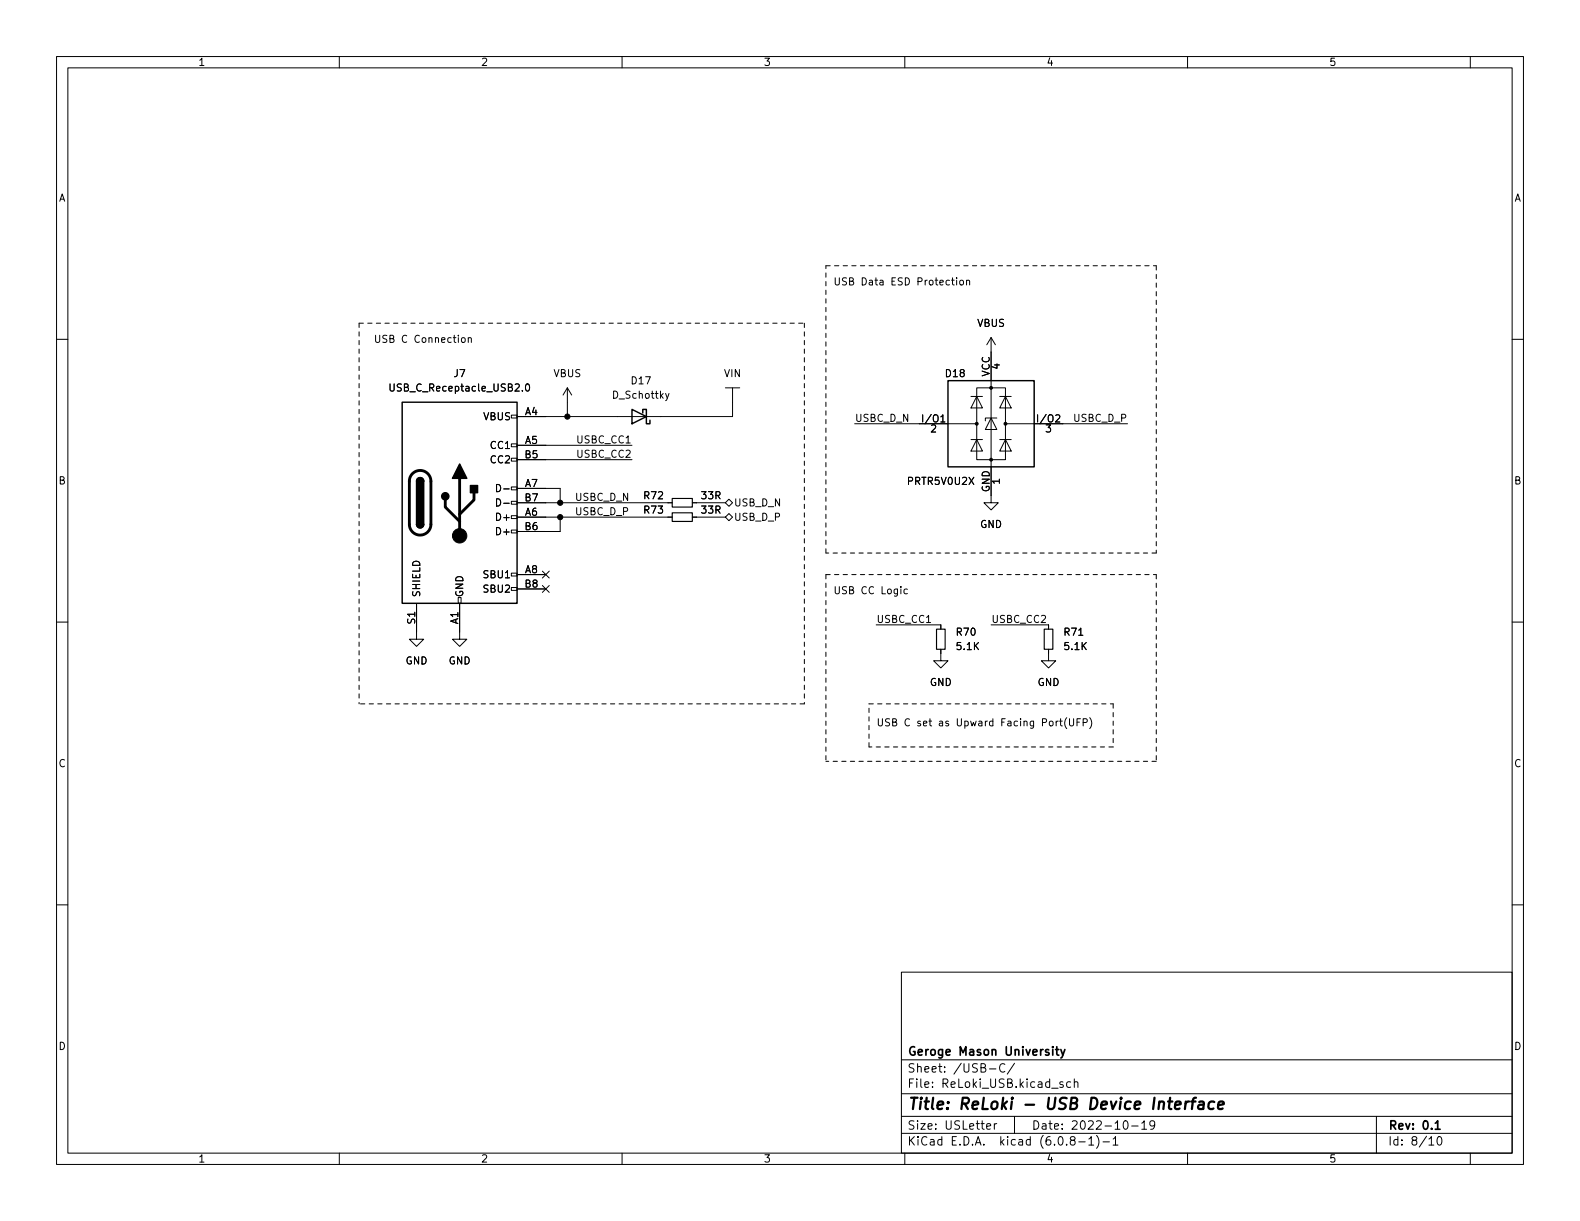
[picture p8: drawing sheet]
<svg xmlns="http://www.w3.org/2000/svg" width="279mm" height="216mm" viewBox="0 0 279 216" stroke-linecap="round" stroke-linejoin="round" font-family="sans-serif">
<g fill="none" stroke="#000" stroke-width=".18">
<path d="M10 10h259.4v195.9h-259.4zM12 12h255.4v191.9h-255.4zM60 10v2M110 10v2M160 10v2M210 10v2M260 10v2M10 60h2M81.7 59.8l.3-.1 .3 .2v.4l-.3 .3-.3-.1-.1-.2zM82.8 59.8l.2-.1 .3 .1 .1 .8M82.8 59.7v.9M168.3 49.5h.4"/>
<path d="M168.4 49.1v1.1l.3 .2M169.2 49.1v.1M169.2 49.5v.9M169.8 49.6l.3-.1 .3 .3v.3l-.3 .3-.3-.1-.1-.2zM170.9 49.7l.2-.2 .3 .1 .1 .8M170.9 49.5v.9M175.3 59.7v29.2h1.2l-1.2 1.3-1.3-1.3h1.3M175.3 59.7l-.8 1.3M175.3 59.7l.7 1.3M267.4 60h2M69 67.9v1l.2 .3h.3l.2-.3v-1M90.4 78.5h1v.5h-1z"/>
<path d="M90.4 73.4h1v.5h-1zM91.4 78.7h20.4M93 68l.2-.1a.68 .68 0 0 1 .5 .6 .68 .68 0 0 1-.5 .7l-.2-.2-.1-.3zM100.3 68.6l-.7 1.3M100.3 68.6v5.1M100.3 68.6l.8 1.3M118.3 69.6l-.4 1.1-.2 .1M128.3 68.6h2.5M129.5 68.6v5.1h-38.1M151.1 74.9h21.6M166.4 74.6h.7M171.7 77.7h2"/>
<path d="M171.7 70.1h2M172.7 68.6h5.1v12.7h-5.1zM172.7 77.7l1 2.1h-2zM172.7 70.1l1 2h-2zM175.3 73.9l1 2h-2.1zM176.3 73.9h-2.1v.5M176.8 77.7h2M176.8 70.1h2M177.8 77.7l1 2.1h-2zM177.8 70.1l1 2h-2zM177.8 74.9h21.6M87.8 85.7a.64 .64 0 0 1 .7 .6 .64 .64 0 0 1-.7 .6z"/>
<path d="M87.8 88.2a.64 .64 0 0 1 .7 .6 .64 .64 0 0 1-.7 .7zM90.4 93.7h1v.5h-1zM90.4 91.2h1v.5h-1zM90.4 88.6h1v.6h-1zM90.4 86.1h1v.5h-1zM90.4 81h1v.5h-1zM91.4 91.4h27.5M91.4 86.4h7.7v2.5M91.4 81.3h20.4M91.4 88.9h27.5M99.1 91.4v2.6h-7.7M122.4 91.4h5.9"/>
<path d="M122.4 88.9h5.9M128.3 91.4l.6-.6 .6 .6-.6 .7zM128.3 88.9l.6-.6 .6 .6-.6 .6zM10 110h2M73.7 106.7v6.3h1.2l-1.2 1.3-1.3-1.3h1.3M81 105.7h.5v1h-.5zM81.3 106.7v6.3h1.2l-1.2 1.3-1.3-1.3h1.3M90.4 103.9h1v.5h-1zM90.4 101.3h1v.6h-1zM91.4 101.6h5.1M91.4 104.1h5.1M95.9 101l1.2 1.2"/>
<path d="M95.9 103.5l1.2 1.2M97.1 101l-1.2 1.2M97.1 103.5l-1.2 1.2M154.9 110.5h11.5v.8M159.3 103.7v.2M160.5 104.2h-.4l-.2 .2 .1 .5h.5M166.4 114.8v2h1.2l-1.2 1.3-1.3-1.3h1.3M175.3 110.5h10.1v.8M185.4 114.8v2h1.3l-1.3 1.3-1.3-1.3h1.3M267.4 110h2M187.1 127.5l-.3 .3M187.4 127.5h.5"/>
<path d="M187.6 127.1v1.1l.3 .2M188.6 126.9a1.46 1.46 0 0 0 0 1.9M189.1 127.1v1l.3 .3h.2l.3-.3v-1M190.5 127.7h.4M191.1 127.1h-.6v1.3M191.5 127.8l.6-.1 .2-.2-.1-.3-.7-.1v1.3M192.7 126.9a1.46 1.46 0 0 1 0 1.9M10 160h2M267.4 160h2M159.4 171.9h108v32h-108zM159.4 197.4h108M159.4 193.4h108"/>
<path d="M159.4 187.4h108M174.5 199.2l.7-.2-.1-.3h-.4l-.2 .2v.7h.6M175 189h1.1M175.8 198.7v1M176.3 198.7h-.3l-.2 .3M177.7 188.2a.6 .6 0 0 0-.8 0 .6 .6 0 0 0-.1 .7 .56 .56 0 0 0 .3 .6 .56 .56 0 0 0 .6-.1M179.4 197.4v3M179.4 188l-1.3 1.9M188 191.4l-.4-.1-.2 .2 .1 .2 .5 .2v.3h-.6M189.3 191.4l-.4-.1-.3 .3v.4l.2 .2h.5M190 191.4l.2-.1 .3 .1 .1 .9M190 190.8v1.5"/>
<path d="M198.8 198.2h.2a.81 .81 0 0 1 .6 .6 .81 .81 0 0 1-.3 .8l-.2 .1a.81 .81 0 0 1-.6-.6 .81 .81 0 0 1 .3-.9zM200.1 199.1h1.2M201.9 198.6l.4-.4v1.5M201.9 199.7h.9M204.2 198.8l-.3 .3-.4-.1-.2-.2 .2-.6h.4l.2 .1a.99 .99 0 0 1-.3 1.4h-.3M243.4 197.4v6.5M60 203.9v2M110 203.9v2M159.4 200.4h108M160 203.9v2M189.5 201.6l-.2-.3v-.2l.2-.1h.5l.1 .3-.1 .2-.6 .2-.1 .2v.4l.2 .2 .5-.1 .1-.2-.1-.4-.2-.2M190.8 201.9h1.1"/>
<path d="M192.5 201.4l.5-.4v1.5M192.5 202.5h.9M193.9 200.8a1.72 1.72 0 0 1 0 2.2M195 201.9h1.2M196.8 201.4l.5-.4v1.5M196.8 202.5h.9M210 203.9v2M252.7 201.4l.4-.4v1.5M252.7 202.5h.8M254.3 201h.2a.81 .81 0 0 1 .6 .6 .81 .81 0 0 1-.3 .8l-.2 .1a.81 .81 0 0 1-.6-.6 .81 .81 0 0 1 .3-.9zM260 203.9v2"/>
</g>
<path d="M186.7 185.6h.5M186.9 185.1v1.3l.3 .2M187.6 185.6l.4 1M188.3 185.6l-.5 1.3-.2 .2M253.8 198.6l.4-.4v1.5M253.8 199.7h.9" fill="none" stroke="#000" stroke-width=".3"/>
<path d="M207.8 195.4l1-.2-.1-.3-.1-.1-.6 .1-.2 .9 .2 .3 .6-.1M209.7 194.8l-.2 1.3M210.3 194.8l-.4 .1-.3 .3M210.6 194.8h.8M211.5 194.1l-.4 .1-.1 .2-.2 1.7M212.1 194.9l.2-.1 .5 .1v1.2M212.9 195.2l-.7 .1a.4 .4 0 0 0-.3 .4 .4 .4 0 0 0 .2 .4l.7-.1M214.7 194.9a.66 .66 0 0 0-1 .3v.5l.1 .3 .2 .1 .6-.1M215.4 195.4l1-.2v-.3l-.2-.1-.6 .1-.2 .9 .2 .3 .6-.1" fill="none" stroke="#000" stroke-width=".4"/>
<path d="M118.9 88.1h3.5v1.6h-3.5zM118.9 90.7h3.5v1.5h-3.5zM165.6 111.3h1.5v3.5h-1.5zM184.7 111.3h1.5v3.5h-1.5z" fill="none" stroke="#000" stroke-width=".2"/>
<path d="M71.1 71.1h20.3v35.6h-20.3zM111.8 72.4l2.5 1.3-2.5 1.2zM113.7 73v-.6h.6v2.5h.6v-.6M167.6 67.3h15.3v15.3h-15.3zM73.7 92.7a.64 .64 0 0 0 .6 .6 .64 .64 0 0 0 .6-.6M73.7 85.1a.64 .64 0 0 1 .6-.6 .64 .64 0 0 1 .6 .6" fill="none" stroke="#000" stroke-width=".25"/>
<path d="M72.9 83.7a1.91 1.91 0 0 1 2.1-.4 1.91 1.91 0 0 1 1.2 1.8v7.6a1.91 1.91 0 0 1-1.9 1.9 1.91 1.91 0 0 1-1.9-1.9v-7.8l.2-.6zM78.7 88.4v1.3l2.6 2.5M81.3 84.6v10.1M83.8 87.1v1.3l-2.5 2.5" fill="none" stroke="#000" stroke-width=".51"/>
<g fill="#000" stroke="#000" stroke-width=".25">
<path d="M73.7 92.7h1.2a.64 .64 0 0 1-.6 .6 .64 .64 0 0 1-.6-.6zM73.7 85.1h1.2v7.6h-1.2zM73.8 84.6a.64 .64 0 0 1 .7-.1 .64 .64 0 0 1 .4 .6h-1.2zM81.3 82l1.2 2.6h-2.5zM83.2 85.9h1.3v1.2h-1.3z"/>
<circle cx="78.7" cy="87.8" r=".63"/>
</g>
<g fill="#000" stroke="#000" stroke-width=".18">
<circle cx="100.3" cy="73.7" r=".46"/>
<circle cx="172.7" cy="74.9" r=".25"/>
<circle cx="175.3" cy="68.6" r=".25"/>
<circle cx="177.8" cy="74.9" r=".25"/>
<circle cx="81.3" cy="94.7" r="1.27"/>
<circle cx="99.1" cy="91.4" r=".46"/>
<circle cx="99.1" cy="88.9" r=".46"/>
<circle cx="175.3" cy="81.3" r=".25"/>
</g>
<g fill="none" stroke="#000" stroke-width=".18" stroke-dasharray=".8 .8">
<path d="M63.5 57.2h78.7M63.5 57.2v67.3M142.2 57.2v67.3M146 47h58.5M204.5 47v50.8M146 97.8v-50.8M204.5 97.8h-58.5M146 101.6v33M146 101.6h58.5M204.5 101.6v33M142.2 124.5h-78.7M153.7 124.5h43.1"/>
<path d="M153.7 132.1v-7.6M196.8 124.5v7.6M196.8 132.1h-43.1M204.5 134.6h-58.5"/>
</g>
<text font-size="2.8" x="160.4" y="196.2">Title: ReLoki - USB Device Interface</text>
<g font-size="2.1">
<text x="160.4" y="189.7">Sheet: /USB-C/</text>
<text x="160.4" y="186.7">Geroge Mason University</text>
<text x="160.4" y="192.4">File: ReLoki_USB.kicad_sch</text>
<text x="160.4" y="202.5">KiCad E.D.A. kicad (6.0.8-1)-1</text>
<text x="160.4" y="199.7">Size: USLetter</text>
<text x="182.4" y="199.7">Date: 2022-10-19</text>
<text x="245.4" y="199.7">Rev: 0.1</text>
<text x="245.4" y="202.5">Id: 8/10</text>
</g>
<g font-size="1.8">
<text x="35" y="11.6">1</text>
<text x="85" y="11.6">2</text>
<text x="135" y="11.6">3</text>
<text x="185" y="11.6">4</text>
<text x="235" y="11.6">5</text>
<text x="10.3" y="35.6">A</text>
<text x="267.7" y="35.6">A</text>
<text x="147.3" y="50.5">USB Data ESD Protection</text>
<text x="172.8" y="57.8">VBUS</text>
<text x="66" y="60.6">USB C Connection</text>
<text x="176.8" y="65.3" transform="rotate(-90 176.8 65.3)">4</text>
<text x="69.5" y="69.2">USB_C_Receptacle_USB2.0</text>
<text x="80.3" y="66.7">J7</text>
<text x="97.9" y="66.7">VBUS</text>
<text x="108.5" y="70.5">D_Schottky</text>
<text x="111.7" y="67.9">D17</text>
<text x="128.1" y="66.7">VIN</text>
<text x="167.3" y="66.7">D18</text>
<text x="175" y="66.6" transform="rotate(-90 175 66.6)">VCC</text>
<text x="85.5" y="74.3">VBUS</text>
<text x="92.8" y="73.4">A4</text>
<text x="151.1" y="74.6">USBC_D_N</text>
<text x="163.4" y="74.7">I/O1</text>
<text x="164.6" y="76.5">2</text>
<text x="183.7" y="74.7">I/O2</text>
<text x="184.9" y="76.5">3</text>
<text x="190" y="74.6">USBC_D_P</text>
<text x="86.9" y="79.4">CC1</text>
<text x="86.9" y="81.9">CC2</text>
<text x="92.8" y="78.5">A5</text>
<text x="92.8" y="81">B5</text>
<text x="102.2" y="78.4">USBC_CC1</text>
<text x="102.2" y="80.9">USBC_CC2</text>
<text x="10.3" y="85.7">B</text>
<text x="88.6" y="87">D-</text>
<text x="88.6" y="89.5">D-</text>
<text x="92.8" y="86.1">A7</text>
<text x="92.8" y="88.6">B7</text>
<text x="101.6" y="88.6">USBC_D_N</text>
<text x="113.9" y="88.3">R72</text>
<text x="124.1" y="88.3">33R</text>
<text x="129.7" y="89.5">USB_D_N</text>
<text x="160.7" y="85.7">PRTR5V0U2X</text>
<text x="175" y="87.1" transform="rotate(-90 175 87.1)">GND</text>
<text x="176.8" y="85.6" transform="rotate(-90 176.8 85.6)">1</text>
<text x="267.7" y="85.7">B</text>
<text x="88.1" y="92.1">D+</text>
<text x="88.1" y="94.6">D+</text>
<text x="92.8" y="91.2">A6</text>
<text x="92.8" y="93.7">B6</text>
<text x="101.6" y="91.1">USBC_D_P</text>
<text x="113.9" y="90.8">R73</text>
<text x="124.1" y="90.8">33R</text>
<text x="129.7" y="92.1">USB_D_P</text>
<text x="173.3" y="93.3">GND</text>
<text x="92.8" y="101.3">A8</text>
<text x="74.3" y="105.7" transform="rotate(-90 74.3 105.7)">SHIELD</text>
<text x="81.9" y="105.7" transform="rotate(-90 81.9 105.7)">GND</text>
<text x="85.7" y="102.2">SBU1</text>
<text x="85.7" y="104.8">SBU2</text>
<text x="92.8" y="103.9">B8</text>
<text x="147.3" y="105.1">USB CC Logic</text>
<text x="73.4" y="110.3" transform="rotate(-90 73.4 110.3)">S1</text>
<text x="81" y="110.4" transform="rotate(-90 81 110.4)">A1</text>
<text x="154.9" y="110.1">USBC_CC1</text>
<text x="169.2" y="112.4">R70</text>
<text x="175.3" y="110.1">USBC_CC2</text>
<text x="188.3" y="112.4">R71</text>
<text x="71.7" y="117.5">GND</text>
<text x="79.3" y="117.5">GND</text>
<text x="169.3" y="114.9">5.1K</text>
<text x="188.3" y="114.9">5.1K</text>
<text x="164.4" y="121.3">GND</text>
<text x="183.5" y="121.3">GND</text>
<text x="154.9" y="128.4">USB C set as Upward Facing Port(UFP)</text>
<text x="10.3" y="135.6">C</text>
<text x="267.7" y="135.6">C</text>
<text x="10.3" y="185.7">D</text>
<text x="267.7" y="185.7">D</text>
<text x="35" y="205.6">1</text>
<text x="85" y="205.6">2</text>
<text x="135" y="205.6">3</text>
<text x="185" y="205.6">4</text>
<text x="235" y="205.6">5</text>
</g>
</svg>
